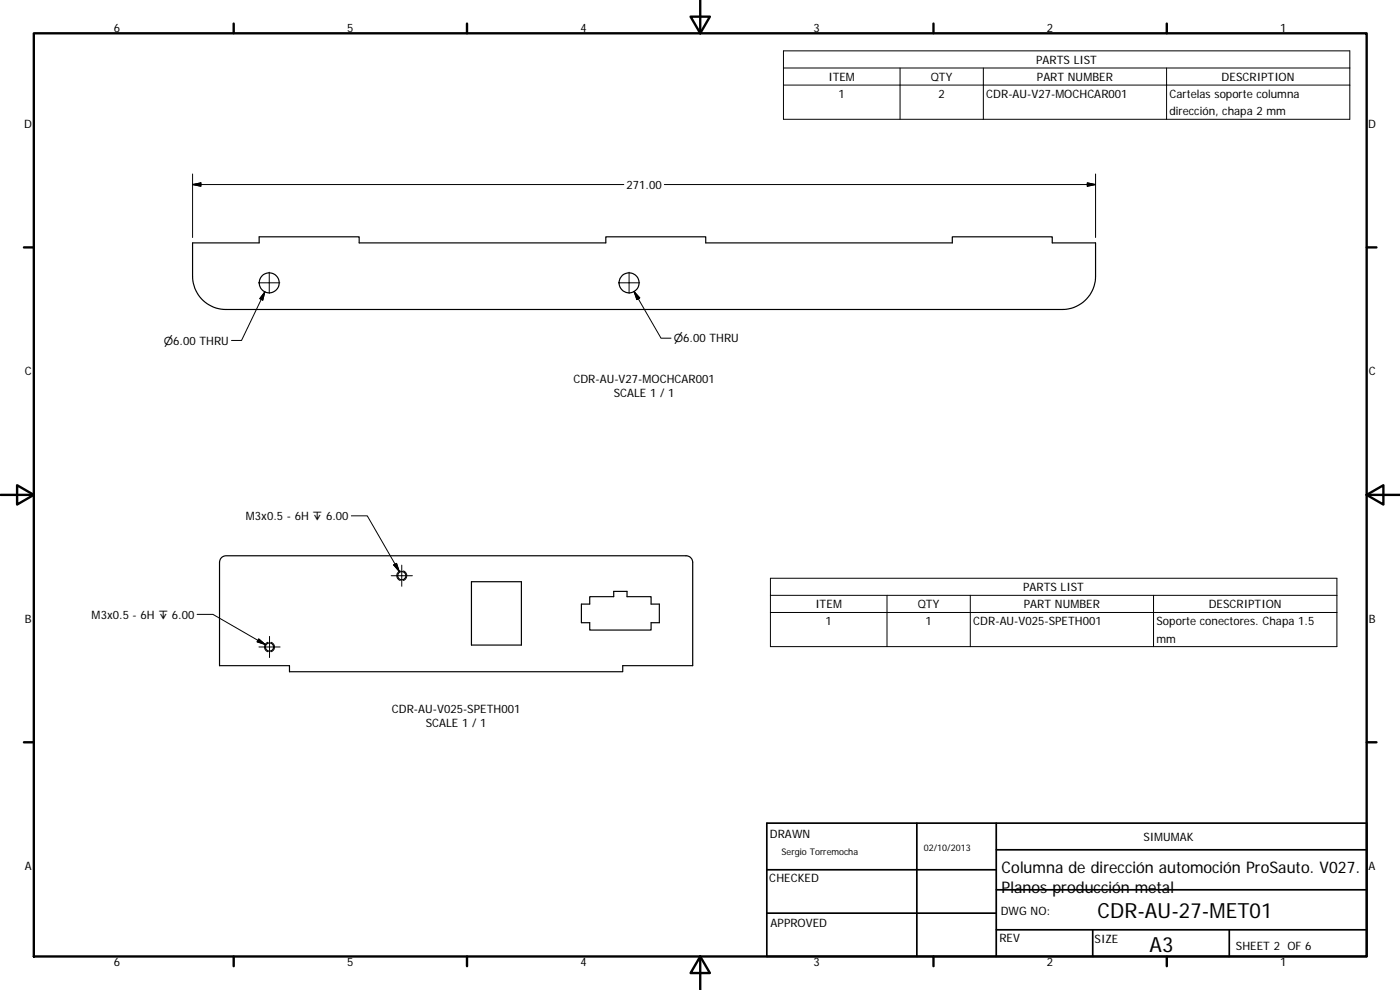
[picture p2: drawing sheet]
<svg xmlns="http://www.w3.org/2000/svg" width="420mm" height="297mm" viewBox="0 0 420 297" stroke-linecap="round" stroke-linejoin="round" font-family="sans-serif">
<g fill="none" stroke="#000" stroke-width=".36">
<path d="M57.8 72.9h20v-1.8h30v1.8h74v-1.8h30v1.8h74v-1.8h30v1.8h13v9.9a10 10 0 0 1-10 10.1h-251a10 10 0 0 1-10-10.1zM66.6 167.2l1.3-.4h138a1.97 1.97 0 0 1 2 1.9v31h-21v1.8h-100v-1.8h-21v-31l.3-1zM141.5 174.5h15v19h-15zM174.5 181.3h2.5v-2.3h7.2v-1.6h4v1.6h7.2v2.3h2.5v5.5h-2.5v2.2h-18.4v-2.2h-2.5z"/>
<circle cx="80.8" cy="84.9" r="3"/>
<circle cx="188.8" cy="84.9" r="2.99"/>
<circle cx="120.6" cy="172.7" r="1.22"/>
<circle cx="80.9" cy="194.1" r="1.23"/>
</g>
<g fill="none" stroke="#000" stroke-width=".3">
<path d="M235.1 15.3h170v20.5h-170zM235.1 20.4h170M235.1 25.5h170M270.1 20.4v15.4M295.1 20.4v15.4M350.1 20.4v15.4M57.8 52.2v19.1M57.8 55.4l2.5-.5v1zM187.2 55.4h-129.4M199.4 55.4h129.4M326.3 54.9l2.5 .5-2.5 .5zM328.8 52.2v19.1"/>
<path d="M77.6 84.9h6.4M79.5 87.6l-.6 2.4-.9-.4zM79.5 87.6l-7 14.6h-3M80.8 81.7v6.3M185.6 84.9h6.4M188.8 81.7v6.3M190.3 87.4l8.1 14.1h3M190.3 87.4l1.7 2-.9 .5zM105.4 154.8h4.8l9.6 16.7M117.4 172.7h6.4M118.1 169.5l.9-.5 .8 2.5zM120.1 171.3a1.49 1.49 0 0 0-1 1.4 1.49 1.49 0 0 0 1 1.5"/>
<path d="M120.6 169.6v6.3M121 171.3a1.49 1.49 0 0 1 1.1 1.4 1.49 1.49 0 0 1-1.1 1.5M231.2 173.5h170v20.5h-170zM231.2 178.6h170M266.2 178.6v15.4M291.2 178.6v15.4M346.2 178.6v15.4M59.1 184.3h4.8l15.7 9.1M77.6 191.7l2 1.7-2.4-.8zM77.7 194.1h6.4M80.4 192.7a1.47 1.47 0 0 0-1 1.4 1.47 1.47 0 0 0 1 1.4M80.9 190.9v6.4"/>
<path d="M81.3 192.7a1.47 1.47 0 0 1 1.1 1.4 1.47 1.47 0 0 1-1.1 1.4M231.2 183.8h170"/>
</g>
<g fill="none" stroke="#000" stroke-width=".71">
<path d="M10.1 10h400.1v277h-400.1zM70.1 7.1v2.9M140.2 7.1v2.9M207.3 5h5.8l-2.9 5zM210.2 0v10M280.2 7.1v2.9M350.2 7.1v2.9M7.2 74.2h2.9M410.2 74.2h2.9M.2 148.5h9.9M5.1 145.6l5 2.9-5 2.9zM410.2 148.5l5-2.9v5.8z"/>
<path d="M410.2 148.5h9.9M7.2 222.7h2.9M410.2 222.7h2.9M70.1 287v2.9M140.2 287v2.9M210.2 287l2.9 5h-5.8zM210.2 287v10M280.2 287v2.9M350.2 287v2.9"/>
</g>
<path d="M230.1 247h180.1v40h-180.1zM275.2 247v40M299 255h111.2M299 247v40M230.1 274h68.9M230.1 261h68.9M299 279h111.2M299 267h111.2M327.9 279v8M368.9 279v8" fill="none" stroke="#000" stroke-width=".51"/>
<path d="M57.8 55.4l2.5-.5v1zM326.3 54.9l2.5 .5-2.5 .5zM79.5 87.6l-.6 2.4-.9-.4zM190.3 87.4l1.7 2-.9 .5zM118.1 169.5l.9-.5 .8 2.5zM77.6 191.7l2 1.7-2.4-.8z" fill="#000" stroke="#000" stroke-width=".3"/>
<g font-size="6.3">
<text x="329.4" y="275.4">CDR-AU-27-MET01</text>
<text x="345" y="285.6">A3</text>
</g>
<g font-size="4.8">
<text x="300.6" y="262.1">Columna de dirección automoción ProSauto. V027.</text>
<text x="300.6" y="267.8">Planos producción metal</text>
</g>
<g font-size="3.5">
<text x="34.2" y="9.6">6</text>
<text x="104.2" y="9.6">5</text>
<text x="174.2" y="9.6">4</text>
<text x="244.2" y="9.6">3</text>
<text x="314.2" y="9.6">2</text>
<text x="384.2" y="9.6">1</text>
<text x="310.9" y="19.1">PARTS LIST</text>
<text x="248.6" y="24.3">ITEM</text>
<text x="251.7" y="29.4">1</text>
<text x="279.3" y="24.3">QTY</text>
<text x="281.7" y="29.4">2</text>
<text x="296" y="29.4">CDR-AU-V27-MOCHCAR001</text>
<text x="311.2" y="24.3">PART NUMBER</text>
<text x="351" y="29.4">Cartelas soporte columna</text>
<text x="366.6" y="24.3">DESCRIPTION</text>
<text x="351" y="34.6">dirección, chapa 2 mm</text>
<text x="7.3" y="38.4">D</text>
<text x="410.6" y="38.4">D</text>
<text x="188" y="56.6">271.00</text>
<text x="7.4" y="112.6">C</text>
<text x="410.8" y="112.6">C</text>
<text x="172.1" y="115">CDR-AU-V27-MOCHCAR001</text>
<text x="184.2" y="119.1">SCALE 1 / 1</text>
<text x="73.8" y="156">M3x0.5 - 6H ↧ 6.00</text>
<text x="307.1" y="177.3">PARTS LIST</text>
<text x="27.5" y="185.6">M3x0.5 - 6H ↧ 6.00</text>
<text x="244.7" y="182.4">ITEM</text>
<text x="275.4" y="182.5">QTY</text>
<text x="307.3" y="182.4">PART NUMBER</text>
<text x="362.7" y="182.5">DESCRIPTION</text>
<text x="7.4" y="186.9">B</text>
<text x="247.7" y="187.6">1</text>
<text x="277.7" y="187.6">1</text>
<text x="292.1" y="187.6">CDR-AU-V025-SPETH001</text>
<text x="347.1" y="187.6">Soporte conectores. Chapa 1.5</text>
<text x="410.8" y="186.9">B</text>
<text x="347.1" y="192.8">mm</text>
<text x="117.6" y="213.9">CDR-AU-V025-SPETH001</text>
<text x="127.8" y="218.1">SCALE 1 / 1</text>
<text x="231.1" y="251.4">DRAWN</text>
<text x="343.2" y="252.3">SIMUMAK</text>
<text x="7.4" y="261.1">A</text>
<text x="410.8" y="261.1">A</text>
<text x="230.9" y="264.6">CHECKED</text>
<text x="300.3" y="274.5">DWG NO:</text>
<text x="231.3" y="278.2">APPROVED</text>
<text x="299.9" y="282.6">REV</text>
<text x="328.5" y="283">SIZE</text>
<text x="370.9" y="285.1">SHEET 2 OF 6</text>
<text x="34.2" y="289.9">6</text>
<text x="104.2" y="289.9">5</text>
<text x="174.2" y="289.9">4</text>
<text x="244.2" y="289.9">3</text>
<text x="314.2" y="289.9">2</text>
<text x="384.2" y="289.9">1</text>
</g>
<g font-size="3.3">
<text x="49.1" y="103.4">⌀6.00 THRU</text>
<text x="202.2" y="102.7">⌀6.00 THRU</text>
</g>
<g font-size="2.7">
<text x="234.5" y="256.6">Sergio Torremocha</text>
<text x="277.3" y="255.2">02/10/2013</text>
</g>
</svg>
